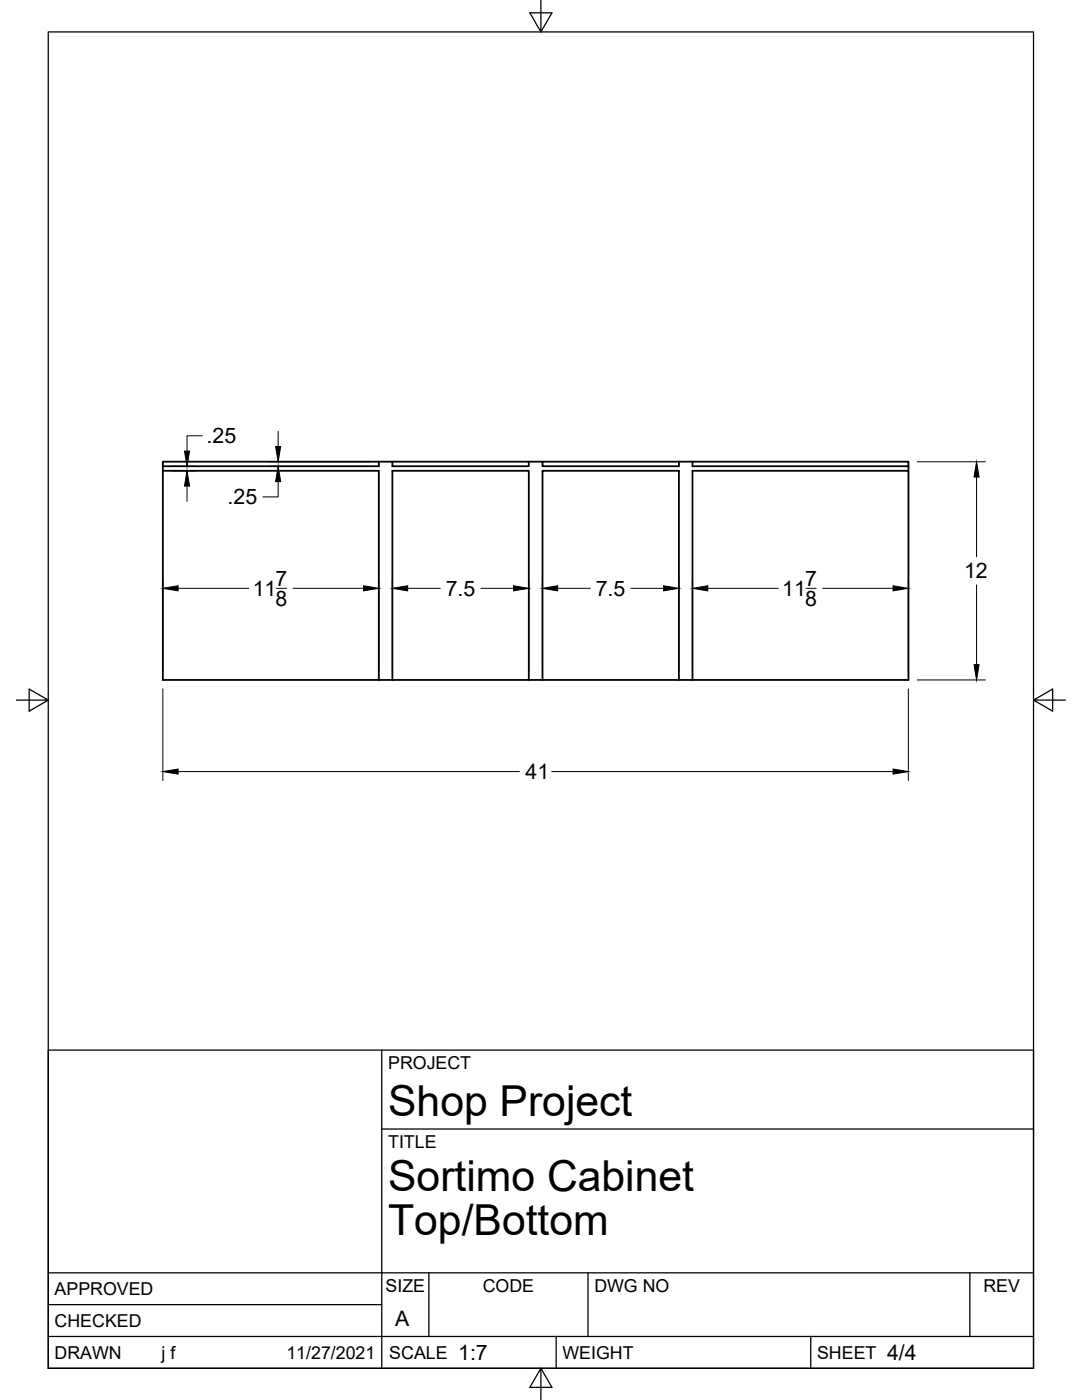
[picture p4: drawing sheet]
<svg xmlns="http://www.w3.org/2000/svg" width="216mm" height="279mm" viewBox="0 0 216 279" stroke-linecap="round" stroke-linejoin="round" font-family="sans-serif">
<!-- layer: Visible -->
<g fill="none" stroke="#000" stroke-width=".36">
<path d="M32.5 92.1h43.1v.9h-43.1zM32.5 93v42.7h45.8M32.5 94h43.1v41.7M75.6 92.1h2.7M78.3 94h27.2v41.7h-27.2zM78.3 92.1h27.2v.9h-27.2zM105.5 92.1h2.7M108.2 92.1h27.3v.9h-27.3zM135.5 92.1h2.7M138.2 92.1h43.1v.9h-43.1zM181.3 93v1M105.5 135.7h75.8v-41.7h-43.1v41.7"/>
<path d="M108.2 135.7v-41.7h27.3v41.7"/>
</g>
<!-- layer: Border -->
<path d="M9.6 6.4h196.6v266.7h-196.6zM107.9 0v6.4l-2.2-3.8h4.4l-2.2 3.8M3.3 139.7h6.3l-3.8-2.2v4.4l3.8-2.2M206.2 139.7l3.8 2.2v-4.4l-3.8 2.2h6.4M107.9 273.1l2.2 3.8h-4.4l2.2-3.8v6.3" fill="none" stroke="#000" stroke-width=".25"/>
<!-- layer: Titleblock -->
<path d="M9.6 209.6h196.6v63.5h-196.6zM76.2 209.6v63.5M76.2 225.3h130M9.6 254h196.6M85.6 254v12.7M117.3 254v12.7M193.5 254v12.7M9.6 266.7h196.6M9.6 260.4h66.6M111 266.7v6.4M161.8 266.7v6.4" fill="none" stroke="#000" stroke-width=".25"/>
<!-- layer: Dimensions -->
<g fill="none" stroke="#000" stroke-width=".2">
<path d="M34.3 94h4.8M34.3 93.1h4.8M37.3 97v3.1M40.4 87h-3.1v3M53.7 93.1h20.1M53.7 92.2h20.1M55.5 96.1v3.1h-3M55.5 86.1v3M183 92.2h13.6M194.9 95.2v15.9M32.5 115.6v18.3M35.5 117.4h14.1"/>
<path d="M55.2 117.4h2M58.4 117.4h14.1M75.6 115.6v18.3M78.3 115.6v18.3M81.3 117.4h6.6M95.9 117.4h6.6M105.5 115.6v18.3M108.2 115.6v18.3M111.3 117.4h6.5M125.9 117.4h6.5M135.4 115.6v18.3M138.2 115.6v18.3"/>
<path d="M141.2 117.4h14.1M160.8 117.4h2.1M164.1 117.4h14.1M181.3 115.6v18.3M194.9 116.7v16M32.5 137.5v18.3M181.3 137.5v18.3M183 135.7h13.6M35.5 154h68.2M110.1 154h68.1"/>
</g>
<g fill="#000" stroke="#000" stroke-width=".2">
<path d="M37.3 94l.5 3h-1zM36.8 90h1l-.5 3.1zM55 89.1h1l-.5 3.1zM55.5 93.1l.5 3h-1zM194.9 92.2l.5 3h-1zM32.5 117.4l3-.5v1zM72.5 116.9l3.1 .5-3.1 .5zM78.3 117.4l3-.5v1zM102.5 116.9l3 .5-3 .5zM108.2 117.4l3.1-.5v1zM132.4 116.9l3 .5-3 .5zM138.2 117.4l3-.5v1z"/>
<path d="M178.2 116.9l3.1 .5-3.1 .5zM194.4 132.7h1l-.5 3zM32.5 154l3-.5v1zM178.2 153.5l3.1 .5-3.1 .5z"/>
</g>
<g font-size="8.5">
<text x="77.4" y="222.8">Shop Project</text>
<text x="77.4" y="237.8">Sortimo Cabinet</text>
<text x="77.4" y="246.4">Top/Bottom</text>
</g>
<g font-size="4.3">
<text x="41.2" y="88.5">.25</text>
<text x="45.4" y="100.6">.25</text>
<text x="50.4" y="118.9">11</text>
<text x="55" y="116.9">7</text>
<text x="88.9" y="118.9">7.5</text>
<text x="118.9" y="118.9">7.5</text>
<text x="156.1" y="118.9">11</text>
<text x="160.7" y="116.9">7</text>
<text x="192.4" y="115.4">12</text>
<text x="55" y="121">8</text>
<text x="160.7" y="121">8</text>
<text x="104.9" y="155.5">41</text>
<text x="78.9" y="264.5">A</text>
<text x="91.4" y="271.4">1:7</text>
<text x="177" y="271.4">4/4</text>
</g>
<g font-size="3.5">
<text x="77.4" y="213.4">PROJECT</text>
<text x="77.4" y="229.1">TITLE</text>
<text x="76.9" y="257.8">SIZE</text>
<text x="96.3" y="257.8">CODE</text>
<text x="118.6" y="257.8">DWG NO</text>
<text x="196.2" y="257.8">REV</text>
<text x="10.9" y="258.5">APPROVED</text>
<text x="10.9" y="264.8">CHECKED</text>
<text x="10.9" y="271.2">DRAWN</text>
<text x="32.2" y="271.2">j f</text>
<text x="57.1" y="271.2">11/27/2021</text>
<text x="77.7" y="271.2">SCALE</text>
<text x="112.2" y="271.2">WEIGHT</text>
<text x="163" y="271.2">SHEET</text>
</g>
</svg>
